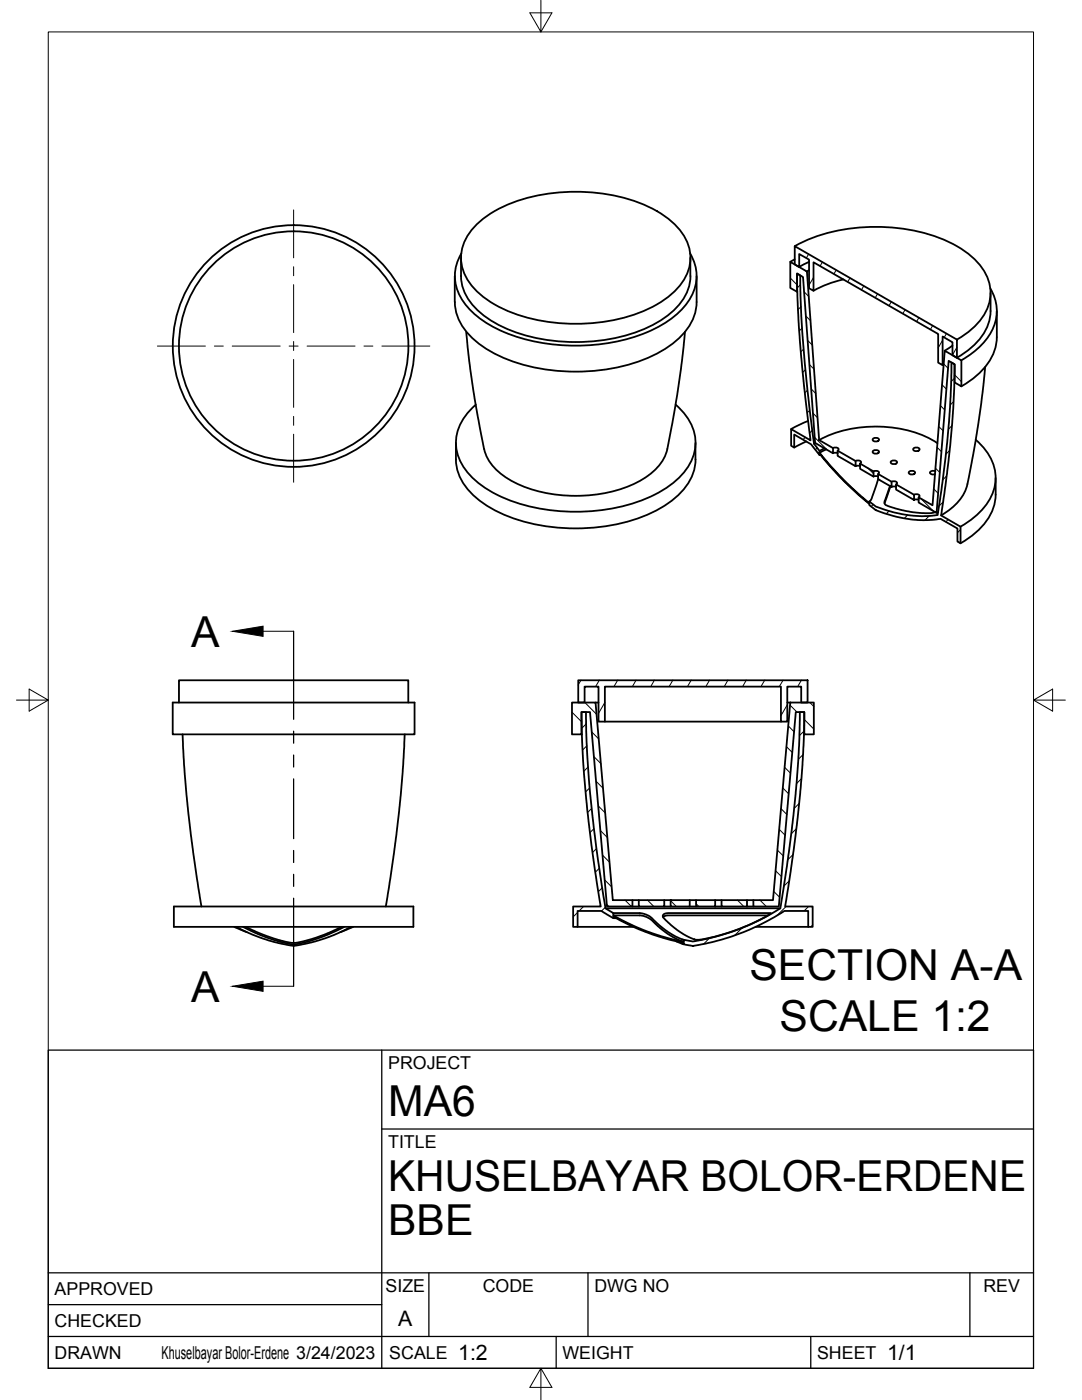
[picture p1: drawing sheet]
<svg xmlns="http://www.w3.org/2000/svg" width="216mm" height="279mm" viewBox="0 0 216 279" stroke-linecap="round" stroke-linejoin="round" font-family="sans-serif">
<!-- layer: Visible -->
<g fill="none" stroke="#000" stroke-width=".36">
<path d="M90.7 55.1l.1 5.2a11.2 11.2 0 0 0 5.6 8.9 34.1 34.1 0 0 0 20.7 4.9 30.8 30.8 0 0 0 17.5-5.8 10.7 10.7 0 0 0 4.4-8v-5.2M92 51.5v3.6a10 10 0 0 0 4.7 8 30.9 30.9 0 0 0 18.2 5.2 30.9 30.9 0 0 0 18.2-5.2 10.5 10.5 0 0 0 4.7-8M92.1 50.6a8.9 8.9 0 0 0 1.8 11.3 26.9 26.9 0 0 0 14.8 6.6 37.2 37.2 0 0 0 23.6-3.8 12.7 12.7 0 0 0 6.6-8.3 8.4 8.4 0 0 0-1.2-5.8M94.8 45.1a24.8 24.8 0 0 1 14.3-6.4 35.5 35.5 0 0 1 22 3.4 12.8 12.8 0 0 1 6.5 7.6 9.2 9.2 0 0 1-3.7 9.1 29.2 29.2 0 0 1-17.1 5.8 34.1 34.1 0 0 1-18.1-3.8 12.8 12.8 0 0 1-6.5-7.6 8.6 8.6 0 0 1 2.6-8.1zM137.8 51.5v3.6M157.7 52.3l3.3 1.9 2.4 33.6 2.8 1.6v1.1l-3.6-2.1-2.4-33.1-1.2-.7v3.6l-1.3-.7zM158.6 51.8l-.9 .4M158.6 49.1a35.7 35.7 0 0 1 23.9-3.1 24 24 0 0 1 12.3 6.1 8.5 8.5 0 0 1 0 12.7l-2.4 2-1.5 1M158.6 49.1l32.3 18.7v3.6l-.8-.5v-2.6l-2-1.1v5.7l-.9-.5v-5.7l-24.9-14.4v5.7l-.9-.5v-5.7l-1.9-1.1v2.6l-.9-.5zM159 54.6l.7 .4 .2 8.2 .3 4.2 .9 10.5 1.2 9.6a3.3 3.3 0 0 0 1 2.1 11.3 11.3 0 0 0 2.3 3.2l5 5.1 2.9 2.5v-.3a8.3 8.3 0 0 0 4.1 1.9 21.9 21.9 0 0 0 9.5 .8l.9-6.4 1-8.1 .7-9.2 .2-6.8 .6 .4-.3 8.9-.9 10.4-1.5 10.9 3.9 2.2v3.3l-.6-.3v-2.6l-3.4-2a23.1 23.1 0 0 1-13.3-1.9l-.9-.8v-.2l-2.3-1.9-3.8-3.7-3.9-4.4v.2l-1.7-2.1-3.3-2v2.6l-.6-.3v-3.4l3.8 2.3-1.2-10.6-.9-9.4-.4-6.2zM159.1 58.2h-.1M161.4 53.9l-.4 .3"/>
<path d="M161.4 52.3l-1.9 1M168.3 55.8a21.7 21.7 0 0 0-6 2.2M197.6 57.6a8.7 8.7 0 0 1-1.3 10.7 17.5 17.5 0 0 1-4.5 3.6M197.7 58.5v3.6M93 66.2l.6 6 .9 5.9 2.1 11.5M136.7 66.2l-1.1 9.7-1.9 10.8a12.5 12.5 0 0 1-2 5.9 17.4 17.4 0 0 1-9.8 5.5 29.1 29.1 0 0 1-19.9-2.2 10.4 10.4 0 0 1-5.4-6.3M188.3 72.7l-.2 .2M188.5 70l3.3 1.9v5.2l-1.3-.8v-3.6l-1.2-.7-2.4 30.4-3.6-2.1v-1l2.8 1.5zM190.1 69l-1.6 1M196.6 73.2l-.6 5.3-.9 6.6-2.1 11.5M197.7 62.1a10 10 0 0 1-4.6 7.9l-2.2 1.4M198.9 62.1v5.2a10.6 10.6 0 0 1-4.8 8.3l-2.3 1.5"/>
<path d="M91 88.4a12.6 12.6 0 0 0 .8 6.9 17 17 0 0 0 9.3 7.6 38.6 38.6 0 0 0 29.2-.7 14.7 14.7 0 0 0 8.1-8l.4-2.5v-3.3M134.8 80.8a9.4 9.4 0 0 1 3.4 10.6 16 16 0 0 1-9.1 8 38.4 38.4 0 0 1-29.9-.7 15.3 15.3 0 0 1-7.6-7.3 8.8 8.8 0 0 1 2.2-9.5l1.1-1.1M160.9 88.1l-2.4 1.2M161.3 84l-3.4 1.6M162.7 88.4l-.3 .2M163.5 87.8a25 25 0 0 1 22.7 .1l.9 .5M163.7 90.7l-.2 .1M164.5 89.5l-1 .5M164.9 89.7l-1.4 .7M166.2 89.4a.71 .71 0 0 1 1.1 .4l-.1 .1M166.2 90.4h1M167.1 89.9l3.6 2.1v1l-3.6-2z"/>
<path d="M170.7 93h.9M170.7 92a.71 .71 0 0 1 1.1 .3l-.2 .2M171.6 92.5l2.7 1.6v1l-2.7-1.5zM174.1 87.7a.71 .71 0 0 1 1.3 .1 .71 .71 0 0 1-1.3-.1zM174.1 90.1a.71 .71 0 0 1 1.3 .2 .71 .71 0 0 1-1.3-.2zM174.3 94.1a.71 .71 0 0 1 1.1 .3l-.2 .2M174.3 95.1h.9M175.2 95.7l-.6 1.8a5.5 5.5 0 0 1-1.1 2.5v.1M175.2 94.6l2.7 1.5v1.1l-2.7-1.6zM177.6 97l-.9 2.7a.72 .72 0 0 0 .3 1.2l2.6 .8 2.6 .5 3.4 .2 1-.2M177.7 97l-1.2 3.5M177.7 92.2a.71 .71 0 0 1 1.3 .1 .71 .71 0 0 1-1.3-.1z"/>
<path d="M177.9 97.2h.9M177.9 96.1a.71 .71 0 0 1 1.1 .4l-.2 .2M178.8 96.7l3.6 2v1.1l-3.6-2.1zM181.3 94.2a.71 .71 0 0 1 1.3 .2 .71 .71 0 0 1-1.3-.2zM182.2 89.6a.71 .71 0 0 1 1.3 .2 .71 .71 0 0 1-1.3-.2zM182.4 99.8h.9M182.4 98.7a.71 .71 0 0 1 1.1 .4l-.2 .1M186.6 94h-.7l-.3 .3 .3 .4 .7-.1M193 96.6a9.8 9.8 0 0 1-5.2 6.3M194.7 87.8a9.5 9.5 0 0 1 3.7 9.6 12.9 12.9 0 0 1-6.7 7.7M198.7 98.7a10.5 10.5 0 0 1-4.8 8.2l-2.2 1.5M198.7 95.4v3.3"/>
<path d="M187.2 102.2l-.3 .1M115.4 135.8h45.7v4.4h-1.2v-3.2h-2.8v7h-1.3v-7h-35.1v7h-1.3v-7h-2.8v3.2h-1.2zM34.5 140.2h48.2v6.4h-48.2zM35.7 140.2v-4.4h45.8v4.4M36.4 146.6l.3 6 .8 9.2 1 8.3 1.7 10.8M80.8 146.6l-.3 6-.8 9.2-1.1 8.3-1.6 10.8M114.1 140.2h4.7l3.5 39.4h3.9v1.3h-5.1l-3.4-38.8h-1.7v4.5h-1.9zM116 142.1h.9l.1 5.6a273.1 273.1 0 0 0 3.8 33.6l1.6 .9v.5l.4 .2a45.5 45.5 0 0 0 13.6 5.1v-.4h.5a8 8 0 0 0 4.3-.3 46.1 46.1 0 0 0 14.5-6l1.7-11.3 1.3-11.5 .7-9.7 .2-6.7h.9l-.2 6.7-.6 9.6-1.4 11.4-1.6 11.1h5.5v4.1h-.9v-3.2h-4.8a47 47 0 0 1-18.2 7l-1.9-.4v-.2a47.3 47.3 0 0 1-14-5.3v.3l-2.4-1.4h-4.7v3.2h-.9v-4.1h5.5l-.4-2.4a238.6 238.6 0 0 1-3.5-36.4zM116 146.6h.1M118.8 140.2h.6M120.7 144h35.1M157.1 140.2h.6"/>
<path d="M157.7 140.2h4.7v6.4h-1.9v-4.5h-1.7l-3.4 38.8h-5.1v-1.3h3.9zM160.4 146.6h.1M126.2 179.6h1.3M132.5 179.6h1.3M133.8 179.6h3.8v1.3h-3.8zM137.6 179.6h1.3M138.9 179.6h3.8v1.3h-3.8zM142.7 179.6h1.3M144 179.6h5.1v1.3h-5.1zM149.1 179.6h1.2M34.7 180.9h47.8v4.1h-47.8zM46.7 185l2.6 1"/>
<path d="M47.1 185l3.2 1.5 2.2 .8 2.8 .8a9.2 9.2 0 0 0 5.7 .2l4.8-1.4 4.3-1.9M48.5 185l2.4 1.2 2.7 1 2.4 .8 2.2 .4h.8l1.6-.3 2.6-.8 2.4-.8 3.1-1.5M49.1 185l4.3 1.9 2.2 .7 2.6 .6 1.1-.1 3.8-1 2.6-1 2.4-1.1M70.5 185l-2.6 1M115.3 185h11.1M120.8 181.3h34.9M122.4 182.7h5.5l.8 .2 1.1 .6 1.9 1.7 1.6 1.2 1.8 1 1.3 .6M122.4 182.2h5.3l1.2 .3 .8 .4 1.9 1.8 1.7 1.3 1.4 .8 1.7 .8M122.4 183.2h.5M126.2 180.9h1.3M132.3 182.6l1-.4h20.5l-2.5 1.5-3.9 1.7-4.4 1.4-3.5 .8-.9-.1-1.7-.8-1.8-1.1-1.9-1.6a1.72 1.72 0 0 1-1-1.2zM132.5 180.9v-1.3h-5v1.3h6.3"/>
<path d="M135 187.9l1.4 .5M137.6 180.9h1.3M142.7 180.9h1.3M149.1 180.9h1.2M150.8 185h10.5M153.2 182.7h-20l-.7 .2-.2 .1"/>
<circle cx="58.6" cy="69.1" r="22.9"/>
<circle cx="58.6" cy="69.1" r="24.1"/>
</g>
<!-- layer: Visible Narrow -->
<path d="M159.7 55h.1M176.5 100v.3" fill="none" stroke="#000" stroke-width=".2"/>
<!-- layer: Border -->
<path d="M9.6 6.4h196.6v266.7h-196.6zM107.9 0v6.4l-2.2-3.8h4.4l-2.2 3.8M3.3 139.7h6.3l-3.8-2.2v4.4l3.8-2.2M206.2 139.7l3.8 2.2v-4.4l-3.8 2.2h6.4M107.9 273.1l2.2 3.8h-4.4l2.2-3.8v6.3" fill="none" stroke="#000" stroke-width=".2"/>
<!-- layer: Titleblock -->
<path d="M9.6 209.6h196.6v63.5h-196.6zM76.2 209.6v63.5M76.2 225.3h130M9.6 254h196.6M85.6 254v12.7M117.3 254v12.7M193.5 254v12.7M9.6 266.7h196.6M9.6 260.4h66.6M111 266.7v6.4M161.8 266.7v6.4" fill="none" stroke="#000" stroke-width=".25"/>
<!-- layer: Smart Centers -->
<g fill="none" stroke="#000" stroke-width=".2">
<path d="M58.6 41.9v9.6M58.6 53.2v1.8M58.6 56.8v9.6M31.4 69.1h9.6M42.8 69.1h1.8M46.3 69.1h9.6M57.7 69.1h1.8M58.6 68.2v1.8M58.6 71.7v9.6M61.3 69.1h9.5M72.6 69.1h1.8M76.2 69.1h9.6"/>
<path d="M58.6 83.1v1.8M58.6 86.7v9.5"/>
</g>
<!-- layer: Hatching -->
<g fill="none" stroke="#000" stroke-width=".2">
<path d="M157.7 55.5l1.3 1.4M158.6 49.1h.1M159.7 56.8l-.6 .6M160.5 58.3l.9 .9M160.7 54l.3 .4M161.4 50.7l-.5 .8M162.3 55.4l-.9 1.5M164.1 52.3l-.5 .8M166.9 53.9l-.5 .8M169.6 55.5l-.5 .8M172.4 57.1l-.5 .7M175.1 58.7l-.5 .7"/>
<path d="M159.8 61.2l-.6 .6M160.1 65.5l-.6 .5M160.4 69.7l-.6 .5M160.7 73.8l-.5 .5M160.8 63.1l1 .9M161.1 77.9l-.5 .5M161.2 67.9l.9 1M161.5 72.8l1 .9M161.9 77.6l.9 .9M177.8 60.2l-.4 .8M180.6 61.8l-.5 .8M183.3 63.4l-.4 .8"/>
<path d="M186.1 65l-.4 .8M188 76.8l.8 .9M188.1 67.9l-.9 1.5M188.3 72.6l.9 .9M188.8 66.6l-.4 .8M190.5 75.5l-.7 .6M190.5 74.8l1.3 1.4M190.9 69.3l-.8 1.5M160.7 87.3l-.4 .4M161.6 81.9l-.5 .5M162.1 85.9l-.5 .5M162.2 82.5l1 .9"/>
<path d="M162.6 87.3l2.4 2.4M163.1 89.4l-.4 .3M164.9 92l-.1 .1M167 94.4v.1M169.3 96.6l-.1 .2M171.6 98.8l-.1 .1M173.1 93.4l1.2 1.2M175.2 95.5l.4 .3M183.7 99.5l2.5 2.4M186.3 97.6l.9 .9M186.6 93.4l.9 .9M187 89.3l.9 .8"/>
<path d="M187.3 85.1l.9 .9M187.6 80.9l.9 .9M188.9 95l-.8 .8M189.5 89.9l-.8 .8M189.9 84.9l-.7 .8M190.3 80.1l-.7 .7M174.2 100.7l-.4 .4M177.4 102l-.6 .5M181.1 102.8l-.7 .6M185.4 103l-.8 .8M188.2 100.2l-.8 .8M189.2 103.7l-.5 .4"/>
<path d="M191.7 105.7l-.6 .6M115.9 135.7l-.5 1M119.6 135.7l-.7 1.3M123.3 135.7l-.8 1.3M126.9 135.7l-.7 1.3M130.6 135.7l-.7 1.3M134.3 135.7l-.8 1.3M137.9 135.7l-.7 1.3M141.6 135.7l-.8 1.3M145.2 135.7l-.7 1.3M148.9 135.7l-.7 1.3M152.6 135.7l-.8 1.3"/>
<path d="M156.3 135.7l-.8 1.3M159.9 135.7l-.7 1.3M161.1 140l-.1 .2M114.1 142.1l1.9 1.9M116.7 140.2l2.3 2.4M116.9 144.5l-.8 .9M117.1 148.8l-.9 .9M117.3 153.1l-.8 .8M117.7 157.2l-.9 .9M118.1 146.1l1.4 1.4M118.5 151l1.4 1.4M118.9 155.9l1.4 1.4"/>
<path d="M120.7 140.2l-1.3 2.2M156.2 157.3l1.2 1.1M156.6 153.1l1.1 1.2M156.9 149l1.2 1.2M157.1 140.6l-1.2 2.2M157.3 144.9l1.2 1.2M157.6 140.7l1.4 1.4M159.7 142.1l-.1 .1M159.9 155.4l-1 1M160.3 150.6l-1 .9M160.4 145.9l-.9 .9M160.5 143.6l1.9 1.9"/>
<path d="M161.6 140.2l.8 .8M118.1 161.3l-.8 .8M118.5 165.4l-.8 .8M119 169.4l-.8 .7M119.4 160.8l1.4 1.4M119.6 173.3l-.8 .8M119.8 165.8l1.4 1.4M120.2 177.2l-.8 .8M120.2 170.7l1.4 1.4M120.6 175.6l1.4 1.4M124.7 179.6l1.3 1.3M129.2 179.6l1.3 1.3"/>
<path d="M133.8 179.8l1.1 1.1M142.6 179.6l.1 .1M147.1 179.6l1.3 1.3M151.6 179.6l1.3 1.3M154.4 177.9l1.2 1.2M154.7 173.8l1.2 1.1M155.1 169.7l1.2 1.1M155.5 165.5l1.2 1.2M155.9 161.4l1.1 1.2M157.5 175.8l-1.1 1M158.2 170.5l-1 1.1M158.9 165.4l-1 1"/>
<path d="M159.5 160.3l-1 1M115.3 182.1l-.9 .9M116.5 180.9l-.9 .9M120.8 181.1l-.8 .7M121.1 180.5l.4 .4M123.2 183.1l-.2 .2M126.2 184.6l-.2 .2M129.4 185.9l-.2 .2M132.8 187l-.2 .2M136.4 187.9l-.2 .2M136.7 187.6l-.3 .3M138.9 180.4l.5 .5"/>
<path d="M141.6 187.2l-1.2 1.2M148.1 185.1l-1.5 1.5M156.9 180.9l-1.8 1.8M161.4 180.9l-.9 .9M162.2 184.6l-.4 .4"/>
</g>
<!-- layer: Section Lines -->
<path d="M58.6 126v17.6M58.6 145.9v2.4M58.6 150.7v2.4M58.6 155.4v12M58.6 169.7v2.4M58.6 174.5v2.4M58.6 179.3v17.5" fill="none" stroke="#000" stroke-width=".25"/>
<path d="M52.5 126h6.1M52.5 196.8h6.1" fill="none" stroke="#000" stroke-width=".2"/>
<path d="M46.4 126l6.1-1v2zM46.4 196.8l6.1-1v2z" fill="#000" stroke="#000" stroke-width=".2"/>
<g font-size="8.5">
<text x="38.2" y="129">A</text>
<text x="149.5" y="195.5">SECTION A-A</text>
<text x="38.2" y="199.9">A</text>
<text x="155.6" y="205.8">SCALE 1:2</text>
<text x="77.4" y="222.8">MA6</text>
<text x="77.4" y="237.8">KHUSELBAYAR BOLOR-ERDENE</text>
<text x="77.4" y="246.4">BBE</text>
</g>
<g font-size="4.3">
<text x="79.5" y="264.5">A</text>
<text x="91.4" y="271.4">1:2</text>
<text x="177" y="271.4">1/1</text>
</g>
<g font-size="3.5">
<text x="77.4" y="213.4">PROJECT</text>
<text x="77.4" y="229.1">TITLE</text>
<text x="76.9" y="257.8">SIZE</text>
<text x="96.3" y="257.8">CODE</text>
<text x="118.6" y="257.8">DWG NO</text>
<text x="196.2" y="257.8">REV</text>
<text x="10.9" y="258.5">APPROVED</text>
<text x="10.9" y="264.8">CHECKED</text>
<text x="10.9" y="271.2">DRAWN</text>
<text x="32.2" y="271.2">Khuselbayar Bolor-Erdene 3/24/2023</text>
<text x="77.7" y="271.2">SCALE</text>
<text x="112.2" y="271.2">WEIGHT</text>
<text x="163" y="271.2">SHEET</text>
</g>
</svg>
